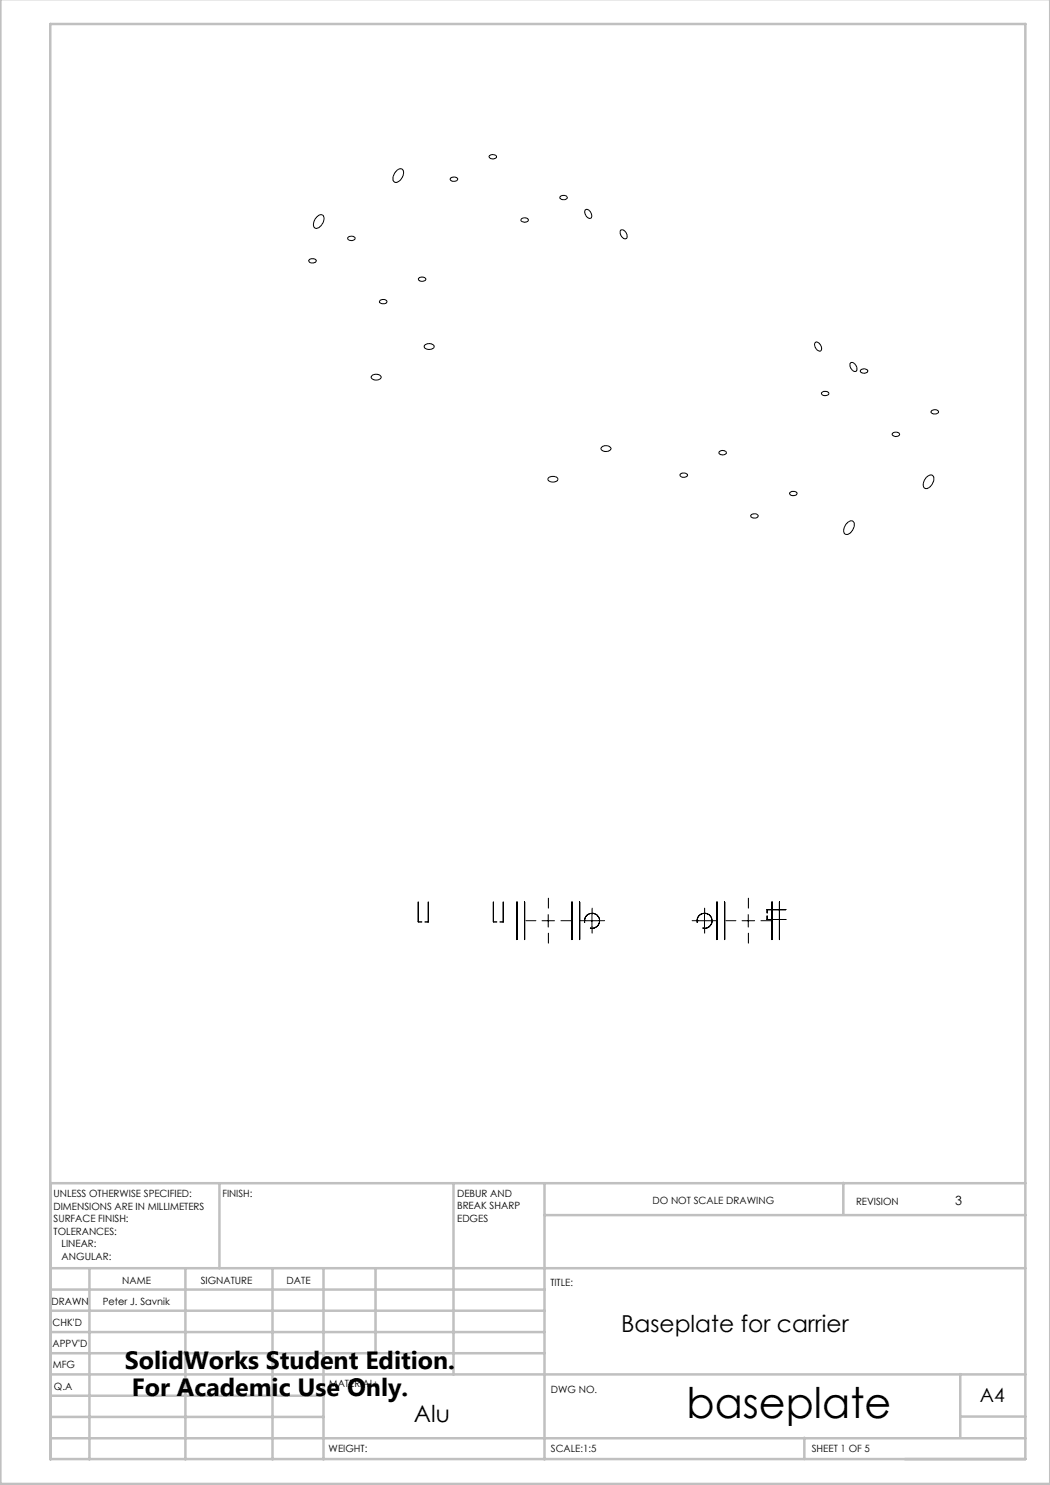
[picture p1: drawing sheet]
<svg xmlns="http://www.w3.org/2000/svg" width="210mm" height="297mm" viewBox="0 0 210 297" stroke-linecap="round" stroke-linejoin="round" font-family="sans-serif">
<g fill="none" stroke="#000" stroke-width=".2">
<path d="M79.3 34.1a.78 .78 0 0 1 1.1-.3 .78 .78 0 0 1 .2 1.2 1.51 1.51 0 0 1-1.8 1.4 1.66 1.66 0 0 1 .5-2.3zM90.2 35.6a.81 .81 0 0 1 1.3 .3 .88 .88 0 0 1-1.5-.1zM97.9 31.2a.86 .86 0 0 1 1.4 .2 .84 .84 0 0 1-1.5-.1zM112 39.4a.78 .78 0 0 1 .8-.3 .78 .78 0 0 1 .6 .6 .94 .94 0 0 1-1.4-.2zM61.8 52a.95 .95 0 0 1 1.5 .2 .81 .81 0 0 1-.8 .4 .81 .81 0 0 1-.7-.5zM63.4 43.3a.78 .78 0 0 1 1.1-.3 .78 .78 0 0 1 .2 1.2 1.57 1.57 0 0 1-1.8 1.4 1.76 1.76 0 0 1 .5-2.3zM69.6 47.5a.89 .89 0 0 1 1.4 .2 .81 .81 0 0 1-.8 .4 .81 .81 0 0 1-.7-.5zM83.7 55.7a.86 .86 0 0 1 1.5 .2 .78 .78 0 0 1-.9 .4 .78 .78 0 0 1-.6-.6zM104.3 43.8a.95 .95 0 0 1 1.4 .2 .87 .87 0 0 1-1.5 0zM117.1 42a1.1 1.1 0 0 1 1.3 1.3 .51 .51 0 0 1-.5 .4 .51 .51 0 0 1-.5-.3l-.5-.9zM124.2 46a1.12 1.12 0 0 1 1 .5 1.12 1.12 0 0 1 0 1.2 1.19 1.19 0 0 1-1-1.7zM74.5 75a1.06 1.06 0 0 1 1.7 .6 1.17 1.17 0 0 1-2-.2z"/>
<path d="M76 60.1a.81 .81 0 0 1 1.4 .3 .92 .92 0 0 1-1.5-.1zM84.9 69a1.25 1.25 0 0 1 1.9 .3 1.11 1.11 0 0 1-1.7 .4 .4 .4 0 0 1-.2-.7zM163 68.5a1 1 0 0 1 1.3 1.1v.1a.5 .5 0 0 1-.4 .6 .5 .5 0 0 1-.6-.4l-.4-.9zM164.3 78.5a.86 .86 0 0 1 1.5 .3 .78 .78 0 0 1-.8 .4 .78 .78 0 0 1-.7-.7zM170 72.7l.1-.1a1.07 1.07 0 0 1 1.3 1.2 .51 .51 0 0 1-.4 .5 .51 .51 0 0 1-.6-.3l-.4-.6zM172.2 74a.94 .94 0 0 1 1.4 .2 .87 .87 0 0 1-1.6 0zM109.6 95.6a1.2 1.2 0 0 1 2 .3 1.18 1.18 0 0 1-2-.1zM120.3 89.5a1.19 1.19 0 0 1 1.9 .3 1.16 1.16 0 0 1-2-.1zM136.1 94.8a.95 .95 0 0 1 1.4 .2 .84 .84 0 0 1-.8 .5 .84 .84 0 0 1-.7-.6zM143.9 90.3a.76 .76 0 0 1 .8-.2 .76 .76 0 0 1 .5 .6 .89 .89 0 0 1-1.4-.2zM158.1 98.4a.81 .81 0 0 1 1.3 .4 .82 .82 0 0 1-.8 .3 .82 .82 0 0 1-.7-.5zM178.5 86.7a.86 .86 0 0 1 1.4 .3 .84 .84 0 0 1-1.5-.2z"/>
<path d="M185.3 95.5l.1-.1a.75 .75 0 0 1 1-.4 .75 .75 0 0 1 .4 1 1.68 1.68 0 0 1-1.8 1.6 1.42 1.42 0 0 1 .2-2zM186.4 82.1a.8 .8 0 0 1 1.3 .4 .92 .92 0 0 1-1.5-.1zM150.3 102.9a.8 .8 0 0 1 1.3 .4 .88 .88 0 0 1-1.5-.2zM169.5 104.5a.76 .76 0 0 1 1-.3 .76 .76 0 0 1 .4 1 1.75 1.75 0 0 1-1.8 1.7 1.48 1.48 0 0 1 .3-2.2zM83.6 180.4v4M85.7 180.4v4M98.7 180.4v4M100.6 180.4v4M103.4 180.4v7.5M104.9 180.4v7.5M108.4 184.1h2.5M109.6 182.9v2.5"/>
<path d="M114.4 180.4v7.5M115.9 180.4v7.5M116.9 184.5a1.51 1.51 0 0 1 1.4-1.9 1.51 1.51 0 0 1 1.6 1.7 1.51 1.51 0 0 1-1.9 1.3M117.2 184.1h2.5M118.4 182.9v2.5M139.5 184.5a1.51 1.51 0 0 1 1.3-1.9 1.51 1.51 0 0 1 1.6 1.7 1.51 1.51 0 0 1-1.9 1.3M139.7 184.1h2.5M140.9 182.9v2.5M143.4 180.4v7.5M144.9 180.4v7.5M148.4 184.1h2.5M149.6 182.9v2.5"/>
<path d="M153.4 183.9h3.8M153.4 181.9h3.8M154.4 180.4v7.5M155.9 180.4v7.5"/>
</g>
<g fill="none" stroke="#c0c0c0" stroke-width=".5">
<path d="M.1 -.1v296.9h209.9v-296.9M10.1 4.8h195v287h-195zM43.9 236.6v17M90.7 236.6v38.3M108.9 236.6v55.3M168.7 236.6v6.3M205.1 236.6h-195v55.3M10.1 253.6h195M10.1 257.9h98.8M17.9 253.6v38.3M37.1 253.6v38.3M54.5 253.6v38.3"/>
<path d="M64.7 253.6v38.3M75.1 253.6v17M108.9 243h96.2M10.1 270.6h98.8M10.1 266.4h98.8M10.1 262.1h98.8M10.1 279.1h54.6M10.1 274.9h195M192.1 274.8v12.7M10.1 287.7h195M10.1 283.4h54.6M160.9 287.5v4.3"/>
<path d="M192.1 283.3h13"/>
</g>
<path d="M83.7 184.4h2M98.7 184.4h2M153.4 181.9v2" fill="none" stroke="#000" stroke-width=".2" stroke-dasharray="1.3 .6" stroke-dashoffset=".6"/>
<g fill="none" stroke="#000" stroke-width=".2" stroke-dasharray="15.2 1.3 1.3 1.3">
<path d="M107.2 184.1h-2M109.7 181.6v-2M109.7 186.6v2M112.2 184.1h2M117.2 184.1h-1.3M118.4 182.9v-1.3M118.4 185.4v1.2M119.7 184.1h1.2M139.7 184.1h-1.3M140.9 182.9v-1.3M140.9 185.4v1.2M142.2 184.1h1.2"/>
<path d="M147.2 184.1h-2M149.7 181.6v-2M149.7 186.6v2M152.2 184.1h2"/>
</g>
<text font-size="8.5" x="137.3" y="283.5">baseplate</text>
<g font-size="5">
<text x="25" y="273.7">SolidWorks Student Edition.</text>
<text x="26.4" y="279.2">For Academic Use Only.</text>
</g>
<g font-size="4.7">
<text x="124.2" y="266.4">Baseplate for carrier</text>
<text x="82.8" y="284.4">Alu</text>
</g>
<text font-size="3.9" x="196" y="280.4">A4</text>
<text font-size="2.5" x="191.1" y="240.9">3</text>
<g font-size="2">
<text x="10.7" y="239.5">UNLESS OTHERWISE SPECIFIED:</text>
<text x="44.5" y="239.5">FINISH:</text>
<text x="91.4" y="239.4">DEBUR AND</text>
<text x="10.7" y="242">DIMENSIONS ARE IN MILLIMETERS</text>
<text x="10.7" y="244.5">SURFACE FINISH:</text>
<text x="91.4" y="241.9">BREAK SHARP</text>
<text x="91.4" y="244.4">EDGES</text>
<text x="130.5" y="240.8">DO NOT SCALE DRAWING</text>
<text x="171.2" y="241">REVISION</text>
<text x="10.7" y="247">TOLERANCES:</text>
<text x="12.3" y="249.5">LINEAR:</text>
<text x="12.3" y="252">ANGULAR:</text>
<text x="24.4" y="256.9">NAME</text>
<text x="40.1" y="256.8">SIGNATURE</text>
<text x="57.3" y="256.8">DATE</text>
<text x="110.1" y="257.1">TITLE:</text>
<text x="10.3" y="260.9">DRAWN</text>
<text x="20.6" y="261">Peter J. Savnik</text>
<text x="10.5" y="269.3">APPV'D</text>
<text x="10.5" y="265.2">CHK'D</text>
<text x="10.6" y="273.6">MFG</text>
<text x="10.8" y="278">Q.A</text>
<text x="65.8" y="277.4">MATERIAL:</text>
<text x="110.2" y="278.5">DWG NO.</text>
<text x="65.7" y="290.4">WEIGHT:</text>
<text x="110.2" y="290.5">SCALE:1:5</text>
<text x="162.4" y="290.4">SHEET 1 OF 5</text>
</g>
</svg>
